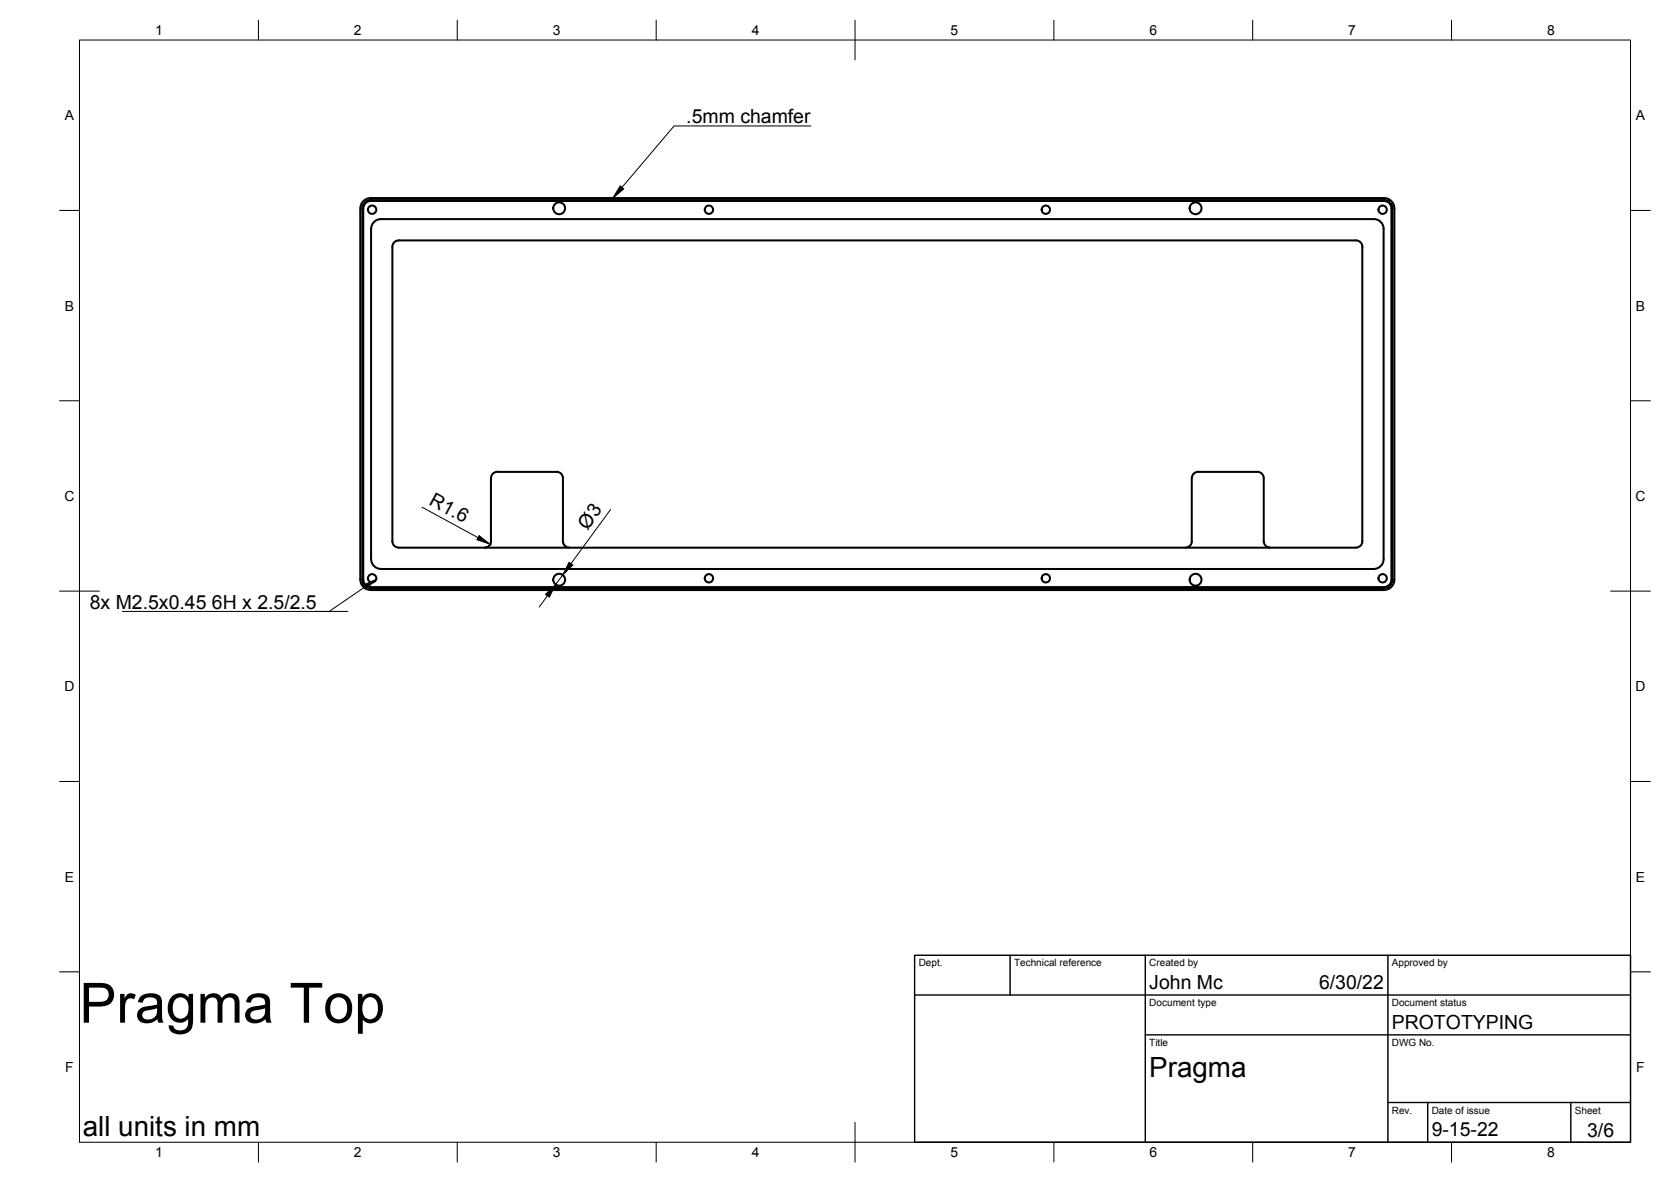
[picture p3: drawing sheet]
<svg xmlns="http://www.w3.org/2000/svg" width="420mm" height="297mm" viewBox="0 0 420 297" stroke-linecap="round" stroke-linejoin="round" font-family="sans-serif">
<!-- layer: Visible -->
<g fill="none" stroke="#000" stroke-width=".51">
<path d="M90.6 52.4v93.3M90.6 52.4a2.59 2.59 0 0 1 2.6-2.6h254.8a2.59 2.59 0 0 1 2.6 2.6v93.3a2.63 2.63 0 0 1-2.6 2.6h-254.8a2.59 2.59 0 0 1-2.6-2.6M91.9 51.1l1.3-.6h254.8a1.85 1.85 0 0 1 1.9 1.9v93.3a1.85 1.85 0 0 1-1.9 1.8h-254.8a1.89 1.89 0 0 1-1.9-1.8l.1-93.3v-.5zM93.2 50.3h254.8M93.2 50.3a2.11 2.11 0 0 0-2.1 2.1v93.3a2.11 2.11 0 0 0 2.1 2.1h254.8a2.11 2.11 0 0 0 2.1-2.1M93.3 57.5v83M95.8 55.1h249.6M95.8 55.1a2.44 2.44 0 0 0-2.5 2.4M345.5 55.1a2.44 2.44 0 0 1 2.4 2.4v83M348 50.3a2.11 2.11 0 0 1 2.1 2.1M350.1 52.4v93.3M342.5 62v74"/>
<path d="M342.6 62a1.6 1.6 0 0 0-1.6-1.6h-240.7a1.6 1.6 0 0 0-1.6 1.6v74a1.6 1.6 0 0 0 1.6 1.6M125.1 118.6h14.8a1.6 1.6 0 0 1 1.6 1.6v15.8a1.6 1.6 0 0 0 1.6 1.6M125.1 118.6a1.6 1.6 0 0 0-1.6 1.6l-.1 15.8a1.56 1.56 0 0 1-1.5 1.6M100.2 137.6h240.8M298.1 137.6a1.57 1.57 0 0 0 1.6-1.6v-15.8a1.6 1.6 0 0 1 1.6-1.6h14.8a1.56 1.56 0 0 1 1.7 1.6v15.8a1.6 1.6 0 0 0 1.6 1.6M342.6 136a1.6 1.6 0 0 1-1.6 1.6M93.3 140.5a2.44 2.44 0 0 0 2.5 2.5M95.8 143h249.6M347.9 140.5a2.44 2.44 0 0 1-2.4 2.5"/>
<circle cx="93.6" cy="52.7" r="1.05"/>
<circle cx="140.6" cy="52.3" r="1.49"/>
<circle cx="178.3" cy="52.7" r="1.05"/>
<circle cx="263" cy="52.7" r="1.05"/>
<circle cx="300.6" cy="52.3" r="1.49"/>
<circle cx="347.7" cy="52.7" r="1.05"/>
<circle cx="93.6" cy="145.3" r="1.05"/>
<circle cx="140.6" cy="145.7" r="1.49"/>
<circle cx="178.3" cy="145.3" r="1.05"/>
<circle cx="263" cy="145.3" r="1.05"/>
<circle cx="300.6" cy="145.7" r="1.49"/>
<circle cx="347.7" cy="145.3" r="1.05"/>
</g>
<!-- layer: Visible Narrow -->
<path d="M90.6 52.4h.5M93.2 49.8v.5M348 49.8v.5M350.1 52.4h.5M90.6 145.7h.5M93.2 147.8v.5M348 147.8v.5M350.1 145.7h.5" fill="none" stroke="#000" stroke-width=".25"/>
<!-- layer: Border -->
<g fill="none" stroke="#000" stroke-width=".25">
<path d="M20 10.1h390v276.9h-390zM65 5.1v5M115 5.1v5M165 5.1v5M215 5.1v10M265 5.1v5M315 5.1v5M365 5.1v5M15 52.9h5M410 52.9h5M15 100.7h5M410 100.7h5"/>
<path d="M15 148.6h10M405 148.6h10M15 196.4h5M410 196.4h5M15 244.2h5M410 244.2h5M65 287v5M115 287v5M165 287v5M215 282.1v9.9M265 287v5M315 287v5"/>
<path d="M365 287v5"/>
</g>
<!-- layer: TitleBlock -->
<path d="M230 240.1h180v46.9h-180zM230 250h180M254 240.1v9.9M288 240.1v46.9M349 240.1v46.9M288 260.1h122M349 277.1h61M359 277.1v9.9M395 277.1v9.9" fill="none" stroke="#000" stroke-width=".36"/>
<!-- layer: Annotations -->
<path d="M155.9 46.7l.9 .8-2.7 2.3zM91.4 147.1l3.2-1.5-2.6 2.4z" fill="#000" stroke="#000" stroke-width=".25"/>
<path d="M203.9 31.7h-34.4l-13.1 15.4M30.8 153.7h56.7M91.7 147.6l-8.9 6.1h-3.5" fill="none" stroke="#000" stroke-width=".25"/>
<!-- layer: Dimensions -->
<path d="M106.1 127.5l14.1 7.6M153.5 128l-9.9 13.7M137.6 149.7l-2 2.9M141.5 144.5l-1.8 2.4" fill="none" stroke="#000" stroke-width=".25"/>
<path d="M120.5 134.6l2.8 2.2-3.4-1.2zM137.2 149.4l2.5-2.5-1.6 3.2zM143.1 141.3l.9 .7-2.5 2.5z" fill="#000" stroke="#000" stroke-width=".25"/>
<text font-size="14" x="20" y="257">Pragma Top</text>
<g font-size="7">
<text x="289" y="270.6">Pragma</text>
<text x="20.8" y="285.4">all units in mm</text>
</g>
<g font-size="4.9">
<text x="172.6" y="31">.5mm chamfer</text>
<text x="107.7" y="126.7" transform="rotate(29 107.7 126.7)">R1.6</text>
<text x="147.7" y="133.3" transform="rotate(-54 147.7 133.3)">Ø3</text>
<text x="22.6" y="153">8x M2.5x0.45</text>
<text x="53.3" y="153">6H x 2.5/2.5</text>
<text x="289" y="248.5">John Mc</text>
<text x="331.7" y="248.5">6/30/22</text>
<text x="350" y="258.6">PROTOTYPING</text>
<text x="360" y="285.5">9-15-22</text>
<text x="399.1" y="285.7">3/6</text>
</g>
<g font-size="3.5">
<text x="39" y="8.8">1</text>
<text x="89" y="8.8">2</text>
<text x="139" y="8.8">3</text>
<text x="189" y="8.8">4</text>
<text x="239" y="8.8">5</text>
<text x="289" y="8.8">6</text>
<text x="339" y="8.8">7</text>
<text x="389" y="8.8">8</text>
<text x="16.3" y="30.2">A</text>
<text x="411.3" y="30.2">A</text>
<text x="16.3" y="78">B</text>
<text x="411.3" y="78">B</text>
<text x="16.2" y="125.9">C</text>
<text x="411.2" y="125.9">C</text>
<text x="16.2" y="173.7">D</text>
<text x="411.2" y="173.7">D</text>
<text x="16.3" y="221.6">E</text>
<text x="411.3" y="221.6">E</text>
<text x="16.4" y="269.4">F</text>
<text x="411.4" y="269.4">F</text>
<text x="39" y="290.8">1</text>
<text x="89" y="290.8">2</text>
<text x="139" y="290.8">3</text>
<text x="189" y="290.8">4</text>
<text x="239" y="290.8">5</text>
<text x="289" y="290.8">6</text>
<text x="339" y="290.8">7</text>
<text x="389" y="290.8">8</text>
</g>
<g font-size="2.5">
<text x="231" y="242.9">Dept.</text>
<text x="255" y="242.9">Technical reference</text>
<text x="289" y="242.9">Created by</text>
<text x="350" y="242.9">Approved by</text>
<text x="289" y="252.8">Document type</text>
<text x="350" y="252.8">Document status</text>
<text x="289" y="262.9">Title</text>
<text x="350" y="262.9">DWG No.</text>
<text x="350" y="279.9">Rev.</text>
<text x="360" y="279.9">Date of issue</text>
<text x="396" y="279.9">Sheet</text>
</g>
</svg>
